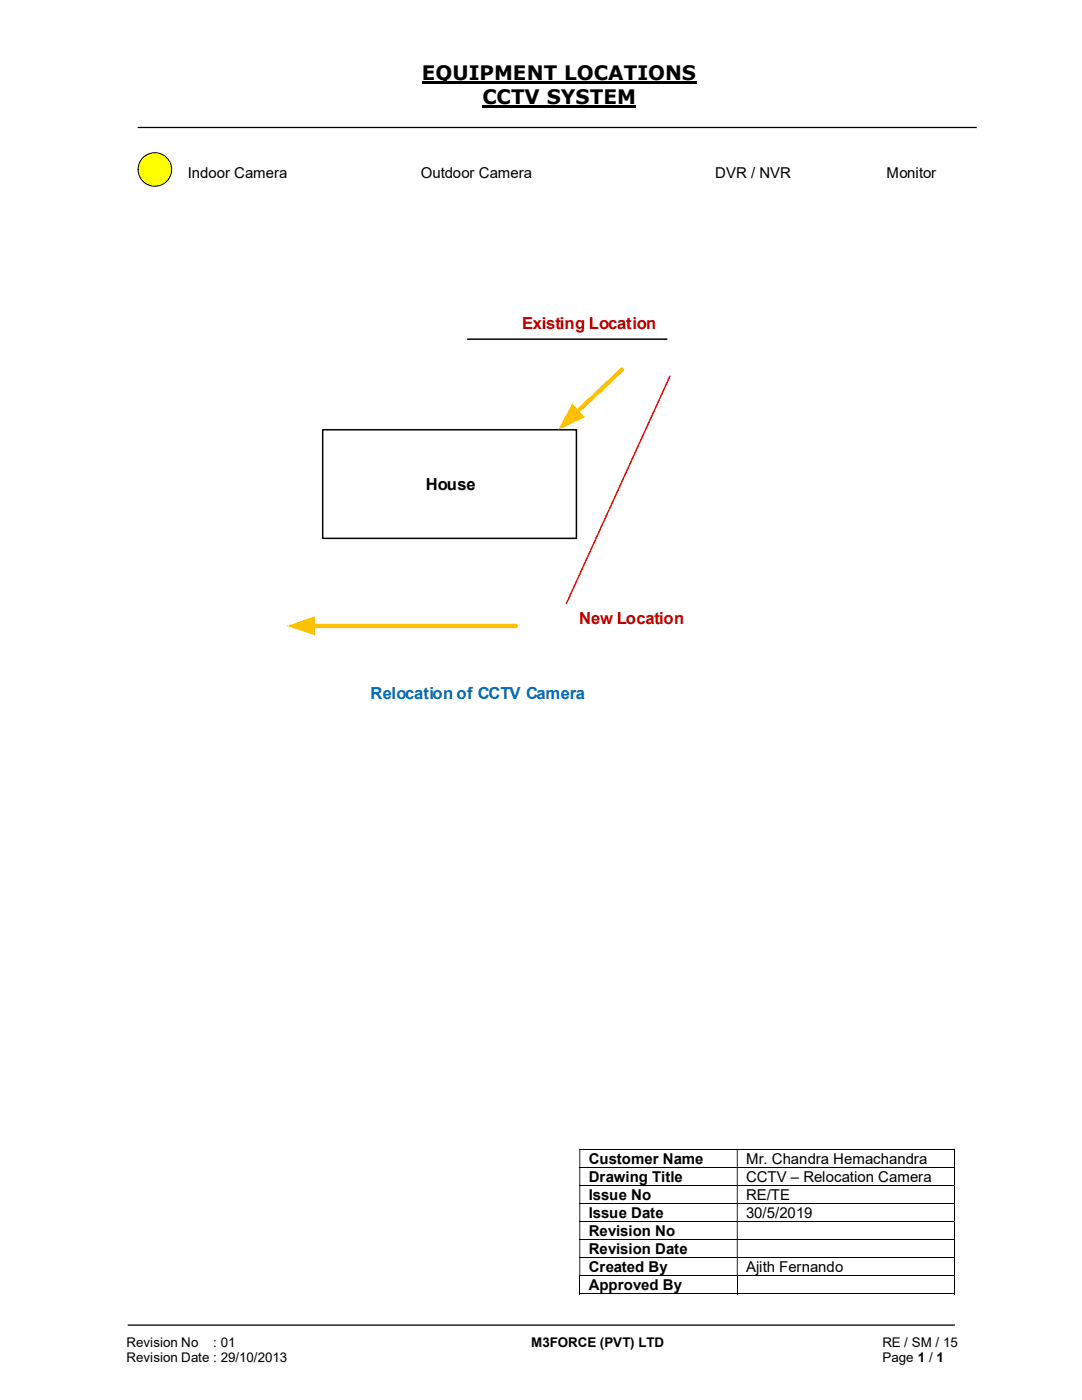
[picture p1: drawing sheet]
<svg xmlns="http://www.w3.org/2000/svg" width="216mm" height="279mm" viewBox="0 0 216 279" stroke-linecap="round" stroke-linejoin="round" font-family="sans-serif">
<path d="M84.2 16.5h54.8M96.3 21.3h30.7" fill="none" stroke="#000" stroke-width=".42"/>
<path d="M27.5 25.4h167.4M25.5 264.5h165" fill="none" stroke="#000" stroke-width=".25"/>
<g fill="none" stroke="#000" stroke-width=".2">
<path d="M115.6 229.4h74.8M115.6 233h74.8M115.6 236.6h74.8M190.5 229.4v3.5M190.5 233v3.5M190.5 236.7v3.4M115.6 240.2h74.8M115.6 243.8h74.8M115.6 247.4h74.8M115.6 251h74.8M115.6 254.6h74.8M115.6 258.2h31.4"/>
<path d="M115.7 254.7v3.6M147.1 254.7v3.6M147.2 258.2h43.2M190.5 240.2v3.5M190.5 243.8v3.5M190.5 247.5v3.4M190.5 251.1v3.5M190.5 254.7v3.6"/>
</g>
<g fill="#000">
<path d="M190.4 229.3h.1v.1h-.1zM115.6 229.4h.2v3.5h-.2zM147 229.4h.2v3.5h-.2z" fill-rule="evenodd"/>
<path d="M190.4 232.9h.1v.1h-.1zM115.6 233h.2v3.5h-.2zM147 233h.2v3.5h-.2z" fill-rule="evenodd"/>
<path d="M190.4 236.5h.1v.2h-.1zM115.6 236.7h.2v3.4h-.2zM147 236.7h.2v3.4h-.2z" fill-rule="evenodd"/>
<path d="M190.4 240.1h.1v.1h-.1zM115.6 240.2h.2v3.5h-.2zM147 240.2h.2v3.5h-.2z" fill-rule="evenodd"/>
<path d="M190.4 243.7h.1v.1h-.1zM115.6 243.8h.2v3.5h-.2zM147 243.8h.2v3.5h-.2z" fill-rule="evenodd"/>
<path d="M190.4 247.3h.1v.2h-.1zM115.6 247.5h.2v3.4h-.2zM147 247.5h.2v3.4h-.2z" fill-rule="evenodd"/>
<path d="M190.4 250.9h.1v.2h-.1zM115.6 251.1h.2v3.5h-.2zM147 251.1h.2v3.5h-.2z" fill-rule="evenodd"/>
</g>
<path d="M190.4 254.6h.1v.1h-.1zM190.4 258.1h.1v.2h-.1z" fill="#000"/>
<circle cx="30.9" cy="33.8" r="3.3" fill="#ff0"/>
<circle cx="30.9" cy="33.8" r="3.3" fill="none" stroke="#000" stroke-width=".2"/>
<path d="M64.4 85.8h50.6v21.6h-50.6z" fill="#fff"/>
<path d="M93.3 67.7h39.8M64.4 85.8h50.6v21.6h-50.6z" fill="none" stroke="#000" stroke-width=".3"/>
<path d="M133.7 75.1l-20.7 45.3" fill="none" stroke="#f00" stroke-width=".3"/>
<path d="M62.4 124.9h40.6" fill="none" stroke="#ffc000" stroke-width=".85"/>
<path d="M57.2 124.9l5.6-1.9v3.8z" fill="#ffc000"/>
<path d="M124.1 73.8l-9 8.4" fill="none" stroke="#ffc000" stroke-width=".85"/>
<path d="M114.2 80.5l2.6 2.8-5.4 2.5z" fill="#ffc000"/>
<g font-size="4">
<text x="84.2" y="16">EQUIPMENT LOCATIONS</text>
<text x="96.3" y="20.8">CCTV SYSTEM</text>
</g>
<g font-size="3.3" fill="#c00000">
<text x="104.2" y="65.7">Existing Location</text>
<text x="115.6" y="124.5">New Location</text>
</g>
<text font-size="3.3" x="85" y="97.7">House</text>
<text font-size="3.3" fill="#0070c0" x="74" y="139.4">Relocation of CCTV Camera</text>
<g font-size="3">
<text x="37.5" y="35.5">Indoor Camera</text>
<text x="84" y="35.5">Outdoor Camera</text>
<text x="142.7" y="35.5">DVR / NVR</text>
<text x="176.9" y="35.5">Monitor</text>
<text x="117.5" y="232.2">Customer Name</text>
<text x="148.9" y="232.2">Mr. Chandra Hemachandra</text>
<text x="117.5" y="235.8">Drawing Title</text>
<text x="117.5" y="239.5">Issue No</text>
<text x="148.9" y="235.8">CCTV – Relocation Camera</text>
<text x="148.9" y="239.5">RE/TE</text>
<text x="117.5" y="243">Issue Date</text>
<text x="148.9" y="243">30/5/2019</text>
<text x="117.5" y="246.7">Revision No</text>
<text x="117.5" y="250.3">Revision Date</text>
<text x="117.5" y="253.9">Created By</text>
<text x="117.5" y="257.5">Approved By</text>
<text x="148.9" y="253.9">Ajith Fernando</text>
</g>
<g font-size="2.7">
<text x="25.2" y="268.8">Revision No</text>
<text x="42.6" y="268.8">: 01</text>
<text x="106" y="268.8">M3FORCE (PVT) LTD</text>
<text x="176.1" y="268.8">RE / SM / 15</text>
<text x="25.2" y="271.8">Revision Date : 29/10/2013</text>
<text x="176.1" y="271.8">Page 1 / 1</text>
</g>
</svg>
